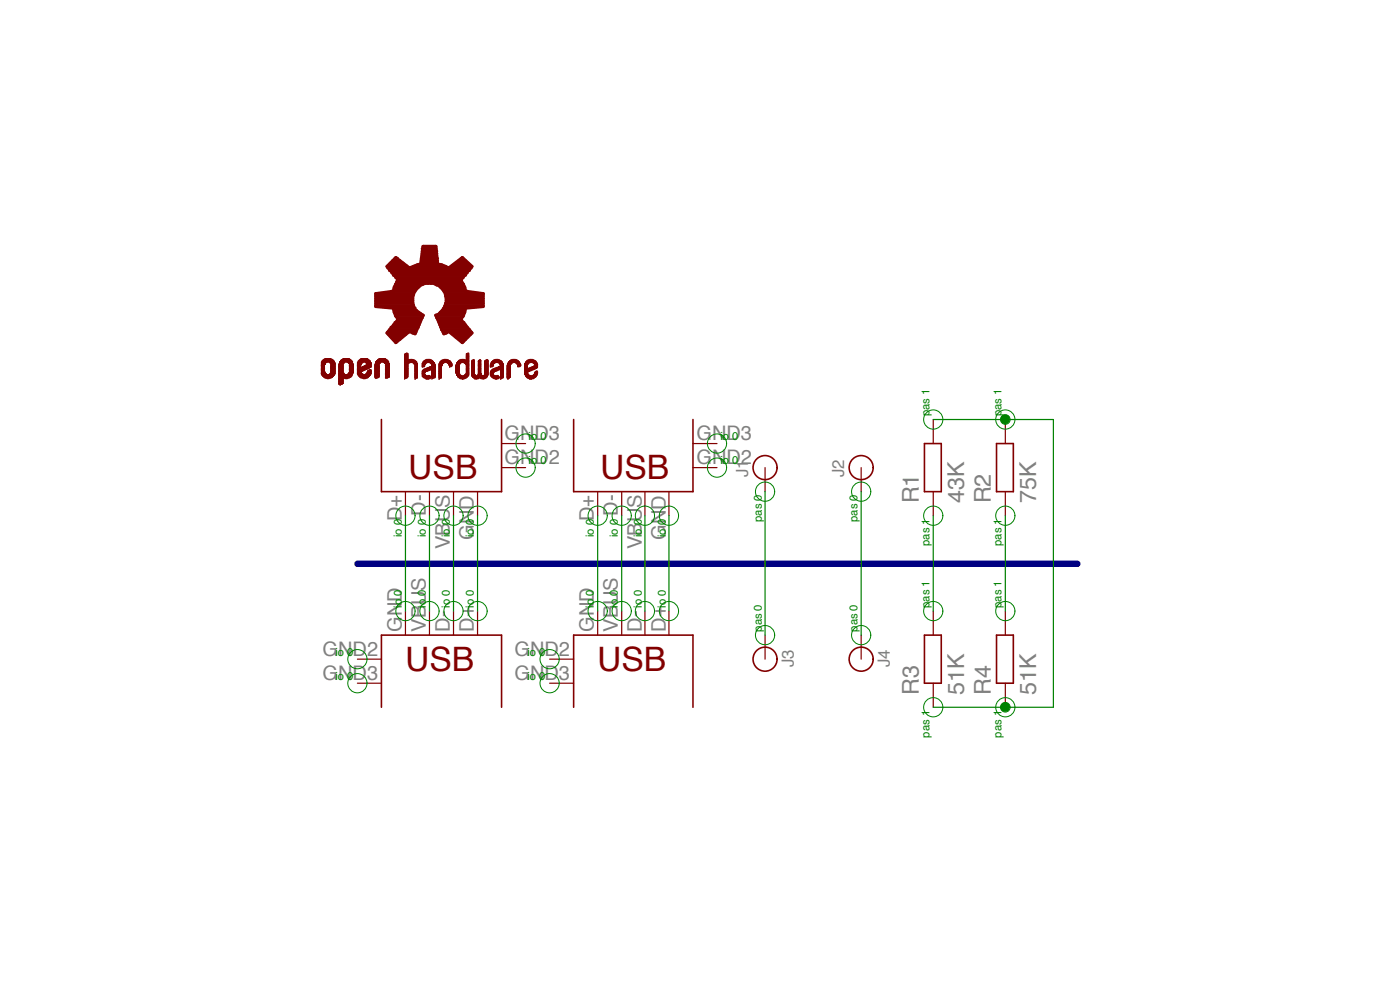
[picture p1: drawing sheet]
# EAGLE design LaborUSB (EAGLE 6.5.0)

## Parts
J1  BANANA  [BANANA]
J2  BANANA  [BANANA]
J3  BANANA  [BANANA]
J4  BANANA  [BANANA]
LOGO1  OSHW-LOGOM  [OSHW-LOGO-M]
R1  43K  R-EU_R0805  [R0805]
R2  75K  R-EU_R0805  [R0805]
R3  51K  R-EU_R0805  [R0805]
R4  51K  R-EU_R0805  [R0805]
USB1  USB+SHIELD  [USB-A-VERTICAL]
USB2  USB+SHIELD  [USB-A-VERTICAL]
USB3  USB+SHIELD  [USB-A-VERTICAL]
USB4  USB+SHIELD  [USB-A-VERTICAL]

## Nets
D+: R2.1 R4.2 USB1.D+ USB2.D+ USB3.D+ USB4.D+
D-: R1.1 R3.2 USB1.D- USB2.D- USB3.D- USB4.D-
GND: J1.P$1 J2.P$1 R3.1 R4.1 USB1.GND USB2.GND USB3.GND USB4.GND
VBUS: J3.P$1 J4.P$1 R1.2 R2.2 USB1.VBUS USB2.VBUS USB3.VBUS USB4.VBUS
Unconnected: USB1.GND2 USB1.GND3 USB2.GND2 USB2.GND3 USB3.GND2 USB3.GND3 USB4.GND2 USB4.GND3

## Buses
VBUS,GND,D+,D-

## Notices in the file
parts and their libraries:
SparkFun-Aesthetics: Licensing: CC v3.0 Share-Alike You are welcome to use this library for commercial purposes.
